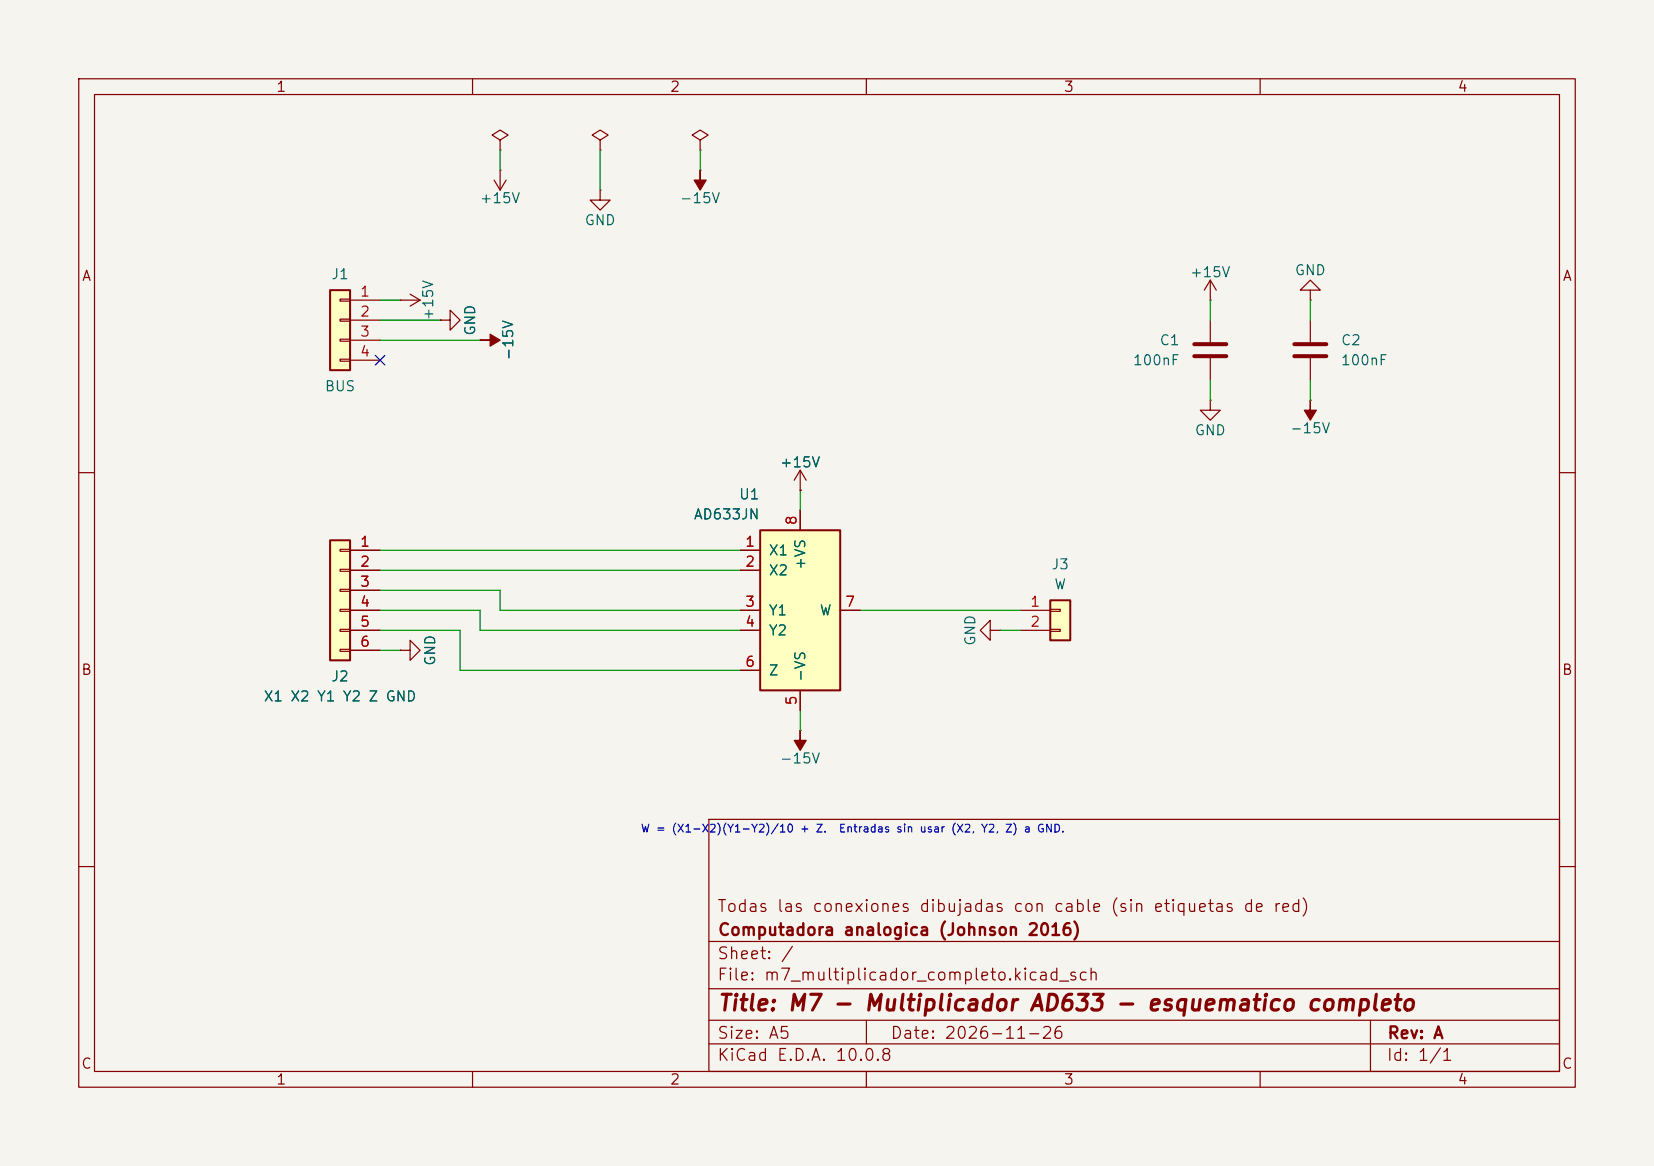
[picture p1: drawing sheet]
<svg xmlns="http://www.w3.org/2000/svg" width="210mm" height="148mm" viewBox="0 0 210 148" stroke-linecap="round" stroke-linejoin="round" font-family="sans-serif">
<path d="M0 0h210v148h-210z" fill="#f5f4ef" stroke="#f5f4ef" stroke-width=".13"/>
<g fill="none" stroke="#840000" stroke-width=".15">
<path d="M10 10h190v128h-190zM12 12h186v124h-186zM60 10v2M110 10v2M160 10v2M50.8 38.1h.1M50.8 38.1h2.5M52.1 37.3l1.2 .8M53.3 38.1l-1.2 .8M101.6 59.7l-.8 1.3M101.6 59.7l.8 1.3M101.6 59.7v2.5"/>
<path d="M153.7 50.8v1.3h1.2l-1.2 1.2-1.3-1.2h1.3M153.7 50.8h.1M153.7 40.6v2.8M153.7 45.5v2.8M10 60h2M101.6 62.2h.1M198 60h2M50.8 82.6h1.3v-1.3l1.2 1.3-1.2 1.2v-1.2M50.8 82.6h.1M10 110h2M90 104h108v32h-108zM90 119.5h108"/>
<path d="M198 110h2M60 136v2M90 132.5h108M90 129.5h108M90 125.5h108M110 136v2M110 129.5v3M160 136v2M174 129.5v6.5"/>
</g>
<path d="M151.6 43.7h4.1M151.6 45.2h4.1" fill="none" stroke="#840000" stroke-width=".51"/>
<path d="M41.9 68.6h2.5v15.2h-2.5z" fill="#ffffc2"/>
<path d="M41.9 68.6h2.5v15.2h-2.5z" fill="none" stroke="#840000" stroke-width=".25"/>
<g fill="none" stroke="#840000" stroke-width=".15">
<path d="M55.9 40.6h1.2v-1.2l1.3 1.2-1.3 1.3v-1.3M55.9 40.6h.1M61 43.2h.1M43.2 69.7h1.2v.3h-1.2zM43.2 72.3h1.2v.2h-1.2zM43.2 74.8h1.2v.3h-1.2zM43.2 77.3h1.2v.3h-1.2zM43.2 79.9h1.2v.2h-1.2zM44.4 69.9h3.9M44.4 72.4h3.9M44.4 74.9h3.9M44.4 77.5h3.9"/>
<path d="M43.2 82.4h1.2v.3h-1.2zM44.4 80h3.9M44.4 82.6h3.9M125.7 80v-1.3l-1.2 1.3 1.2 1.3v-1.3h1.3M127 80h.1"/>
</g>
<path d="M61 43.2h1.2v-.8l1.3 .8-1.3 .7v-.7z" fill="#840000" stroke="#840000" stroke-width=".15"/>
<path d="M41.9 36.8h2.5v10.2h-2.5z" fill="#ffffc2"/>
<path d="M41.9 36.8h2.5v10.2h-2.5z" fill="none" stroke="#840000" stroke-width=".25"/>
<path d="M43.2 38h1.2v.2h-1.2zM44.4 38.1h3.9M62.7 22.9l.8 1.2M63.5 21.6h.1M63.5 21.6v2.5M64.3 22.9l-.8 1.2M43.2 40.5h1.2v.3h-1.2zM43.2 43.1h1.2v.2h-1.2zM43.2 45.6h1.2v.2h-1.2zM44.4 40.6h3.9M44.4 43.2h3.9M44.4 45.7h3.9" fill="none" stroke="#840000" stroke-width=".15"/>
<path d="M133.3 76.2h2.6v5.1h-2.6z" fill="#ffffc2"/>
<path d="M133.3 76.2h2.6v5.1h-2.6z" fill="none" stroke="#840000" stroke-width=".25"/>
<path d="M76.2 17.8l1-.7-1-.6-1 .6 1 .7v1.3M76.2 19.1h.1M129.5 77.5h3.8M133.3 77.3h1.3v.3h-1.3zM133.3 79.9h1.3v.2h-1.3zM101.6 92.7h.1M129.5 80h3.8" fill="none" stroke="#840000" stroke-width=".15"/>
<path d="M101.6 92.7v1.3h.8l-.8 1.3-.8-1.3h.8z" fill="#840000" stroke="#840000" stroke-width=".15"/>
<path d="M96.5 67.3h10.2v20.3h-10.2z" fill="#ffffc2"/>
<path d="M96.5 67.3h10.2v20.3h-10.2z" fill="none" stroke="#840000" stroke-width=".25"/>
<g fill="none" stroke="#840000" stroke-width=".15">
<path d="M63.5 17.8l1-.7-1-.6-1 .6 1 .7v1.3M63.5 19.1h.1M88.9 17.8l1-.7-1-.6-1 .6 1 .7v1.3M88.9 19.1h.1M76.2 24.1v1.3h1.3l-1.3 1.3-1.3-1.3h1.3M76.2 24.1h.1M88.9 21.6h.1M153.7 38.1h.1M153.7 35.6l-.8 1.2M153.7 35.6l.7 1.2M153.7 35.6v2.5M166.4 36.8h1.2l-1.2-1.2-1.3 1.2h1.3v1.3"/>
<path d="M166.4 38.1h.1M55.9 40.6h.1M61 43.2h.1M166.4 50.8h.1M166.4 40.6v2.8M166.4 45.5v2.8M44.4 69.9h3.9M44.4 72.4h3.9M44.4 77.5h3.9M44.4 74.9h3.9M94 69.9h2.5M94 72.4h2.5"/>
<path d="M94 77.5h2.5M101.6 62.2h.1M101.6 64.8v2.5M106.7 77.5h2.5M44.4 80h3.9M44.4 82.6h3.9M50.8 82.6h.1M94 80h2.5M94 85.1h2.5M101.6 87.6v2.6"/>
</g>
<g fill="#840000" stroke="#840000" stroke-width=".15">
<path d="M166.4 50.8v1.3h.7l-.7 1.2-.8-1.2h.8z"/>
<path d="M88.9 21.6v1.3h.8l-.8 1.2-.8-1.2h.8z"/>
</g>
<path d="M164.3 43.7h4.1M164.3 45.2h4.1" fill="none" stroke="#840000" stroke-width=".51"/>
<g fill="none" stroke="#009600" stroke-width=".15">
<path d="M63.5 19.1v2.5M76.2 19.1v5M88.9 19.1v2.5M48.3 38.1h2.5M153.7 38.1v2.5M166.4 38.1v2.5M48.3 43.2h12.7M48.3 40.6h7.6M153.7 48.3v2.5M166.4 48.3v2.5M48.3 74.9h15.2v2.6h30.5M48.3 77.5h12.7v2.5h33"/>
<path d="M48.3 72.4h45.7M48.3 69.9h45.7M101.6 62.2v2.6M109.2 77.5h20.3M48.3 82.6h2.5M48.3 80h10.1v5.1h35.6M101.6 90.2v2.5M127 80h2.5"/>
</g>
<path d="M47.7 45.1l1.2 1.2M48.9 45.1l-1.2 1.2" fill="none" stroke="#000084" stroke-width=".15"/>
<text font-size="2" fill="#840000" x="91" y="128.8">Title: M7 - Multiplicador AD633 - esquematico completo</text>
<g font-size="1.5" fill="#840000">
<text x="91" y="116.1">Todas las conexiones dibujadas con cable (sin etiquetas de red)</text>
<text x="91.1" y="119.1">Computadora analogica (Johnson 2016)</text>
<text x="91" y="124.8">File: m7_multiplicador_completo.kicad_sch</text>
<text x="91" y="122.1">Sheet: /</text>
<text x="91" y="135">KiCad E.D.A. 10.0.8</text>
<text x="91" y="132.2">Size: A5</text>
<text x="113" y="132.2">Date: 2026-11-26</text>
<text x="176" y="135">Id: 1/1</text>
<text x="176.1" y="132.2">Rev: A</text>
</g>
<g font-size="1.3" fill="#840000">
<text x="35" y="12">1</text>
<text x="85" y="12">2</text>
<text x="135" y="12">3</text>
<text x="185" y="12">4</text>
<text x="10.3" y="36">A</text>
<text x="198.3" y="36">A</text>
<text x="10.2" y="86">B</text>
<text x="198.2" y="86">B</text>
<text x="10.2" y="136">C</text>
<text x="35" y="138">1</text>
<text x="85" y="138">2</text>
<text x="135" y="138">3</text>
<text x="185" y="138">4</text>
<text x="198.2" y="136">C</text>
</g>
<g font-size="1.3" fill="#006464">
<text x="60.8" y="26.1">+15V</text>
<text x="74.1" y="28.9">GND</text>
<text x="86.2" y="26.1">-15V</text>
<text x="42" y="35.8">J1</text>
<text x="151" y="35.5">+15V</text>
<text x="164.3" y="35.3">GND</text>
<text x="55.3" y="40.8" transform="rotate(-90 55.3 40.8)">+15V</text>
<text x="60.7" y="42.7" transform="rotate(-90 60.7 42.7)">GND</text>
<text x="65.5" y="45.8" transform="rotate(-90 65.5 45.8)">-15V</text>
<text x="143.8" y="46.7">100nF</text>
<text x="147.1" y="44.1">C1</text>
<text x="170.2" y="44.1">C2</text>
<text x="170.2" y="46.7">100nF</text>
<text x="41.1" y="50">BUS</text>
<text x="98.9" y="59.6">+15V</text>
<text x="151.6" y="55.6">GND</text>
<text x="163.7" y="55.3">-15V</text>
<text x="93.7" y="63.7">U1</text>
<text x="88" y="66.2">AD633JN</text>
<text x="97.5" y="70.8">X1</text>
<text x="97.5" y="73.4">X2</text>
<text x="102.6" y="72.4" transform="rotate(-90 102.6 72.4)">+VS</text>
<text x="133.4" y="72.6">J3</text>
<text x="133.8" y="75.1">W</text>
<text x="97.5" y="78.4">Y1</text>
<text x="97.5" y="81">Y2</text>
<text x="104" y="78.4">W</text>
<text x="124.2" y="82.1" transform="rotate(-90 124.2 82.1)">GND</text>
<text x="33.4" y="89.4">X1 X2 Y1 Y2 Z GND</text>
<text x="42" y="86.8">J2</text>
<text x="55.6" y="84.6" transform="rotate(-90 55.6 84.6)">GND</text>
<text x="97.5" y="86.1">Z</text>
<text x="102.6" y="86.6" transform="rotate(-90 102.6 86.6)">-VS</text>
<text x="98.9" y="97.2">-15V</text>
</g>
<g font-size="1.3" fill="#a90000">
<text x="45.6" y="38">1</text>
<text x="45.6" y="40.5">2</text>
<text x="45.6" y="43">3</text>
<text x="45.6" y="45.6">4</text>
<text x="45.6" y="69.7">1</text>
<text x="94.5" y="69.7">1</text>
<text x="101.5" y="66.8" transform="rotate(-90 101.5 66.8)">8</text>
<text x="45.6" y="72.3">2</text>
<text x="45.6" y="74.8">3</text>
<text x="45.6" y="77.3">4</text>
<text x="94.5" y="72.3">2</text>
<text x="94.5" y="77.3">3</text>
<text x="107.2" y="77.3">7</text>
<text x="130.7" y="77.3">1</text>
<text x="45.6" y="79.9">5</text>
<text x="45.6" y="82.4">6</text>
<text x="94.5" y="79.9">4</text>
<text x="130.7" y="79.9">2</text>
<text x="94.5" y="85">6</text>
<text x="101.5" y="89.6" transform="rotate(-90 101.5 89.6)">5</text>
</g>
<g font-size="1" fill="#0000c2">
<text x="81.3" y="105.9">W = (X1-X2)(Y1-Y2)/10 + Z.</text>
<text x="106.4" y="105.9">Entradas sin usar (X2, Y2, Z) a GND.</text>
</g>
</svg>
